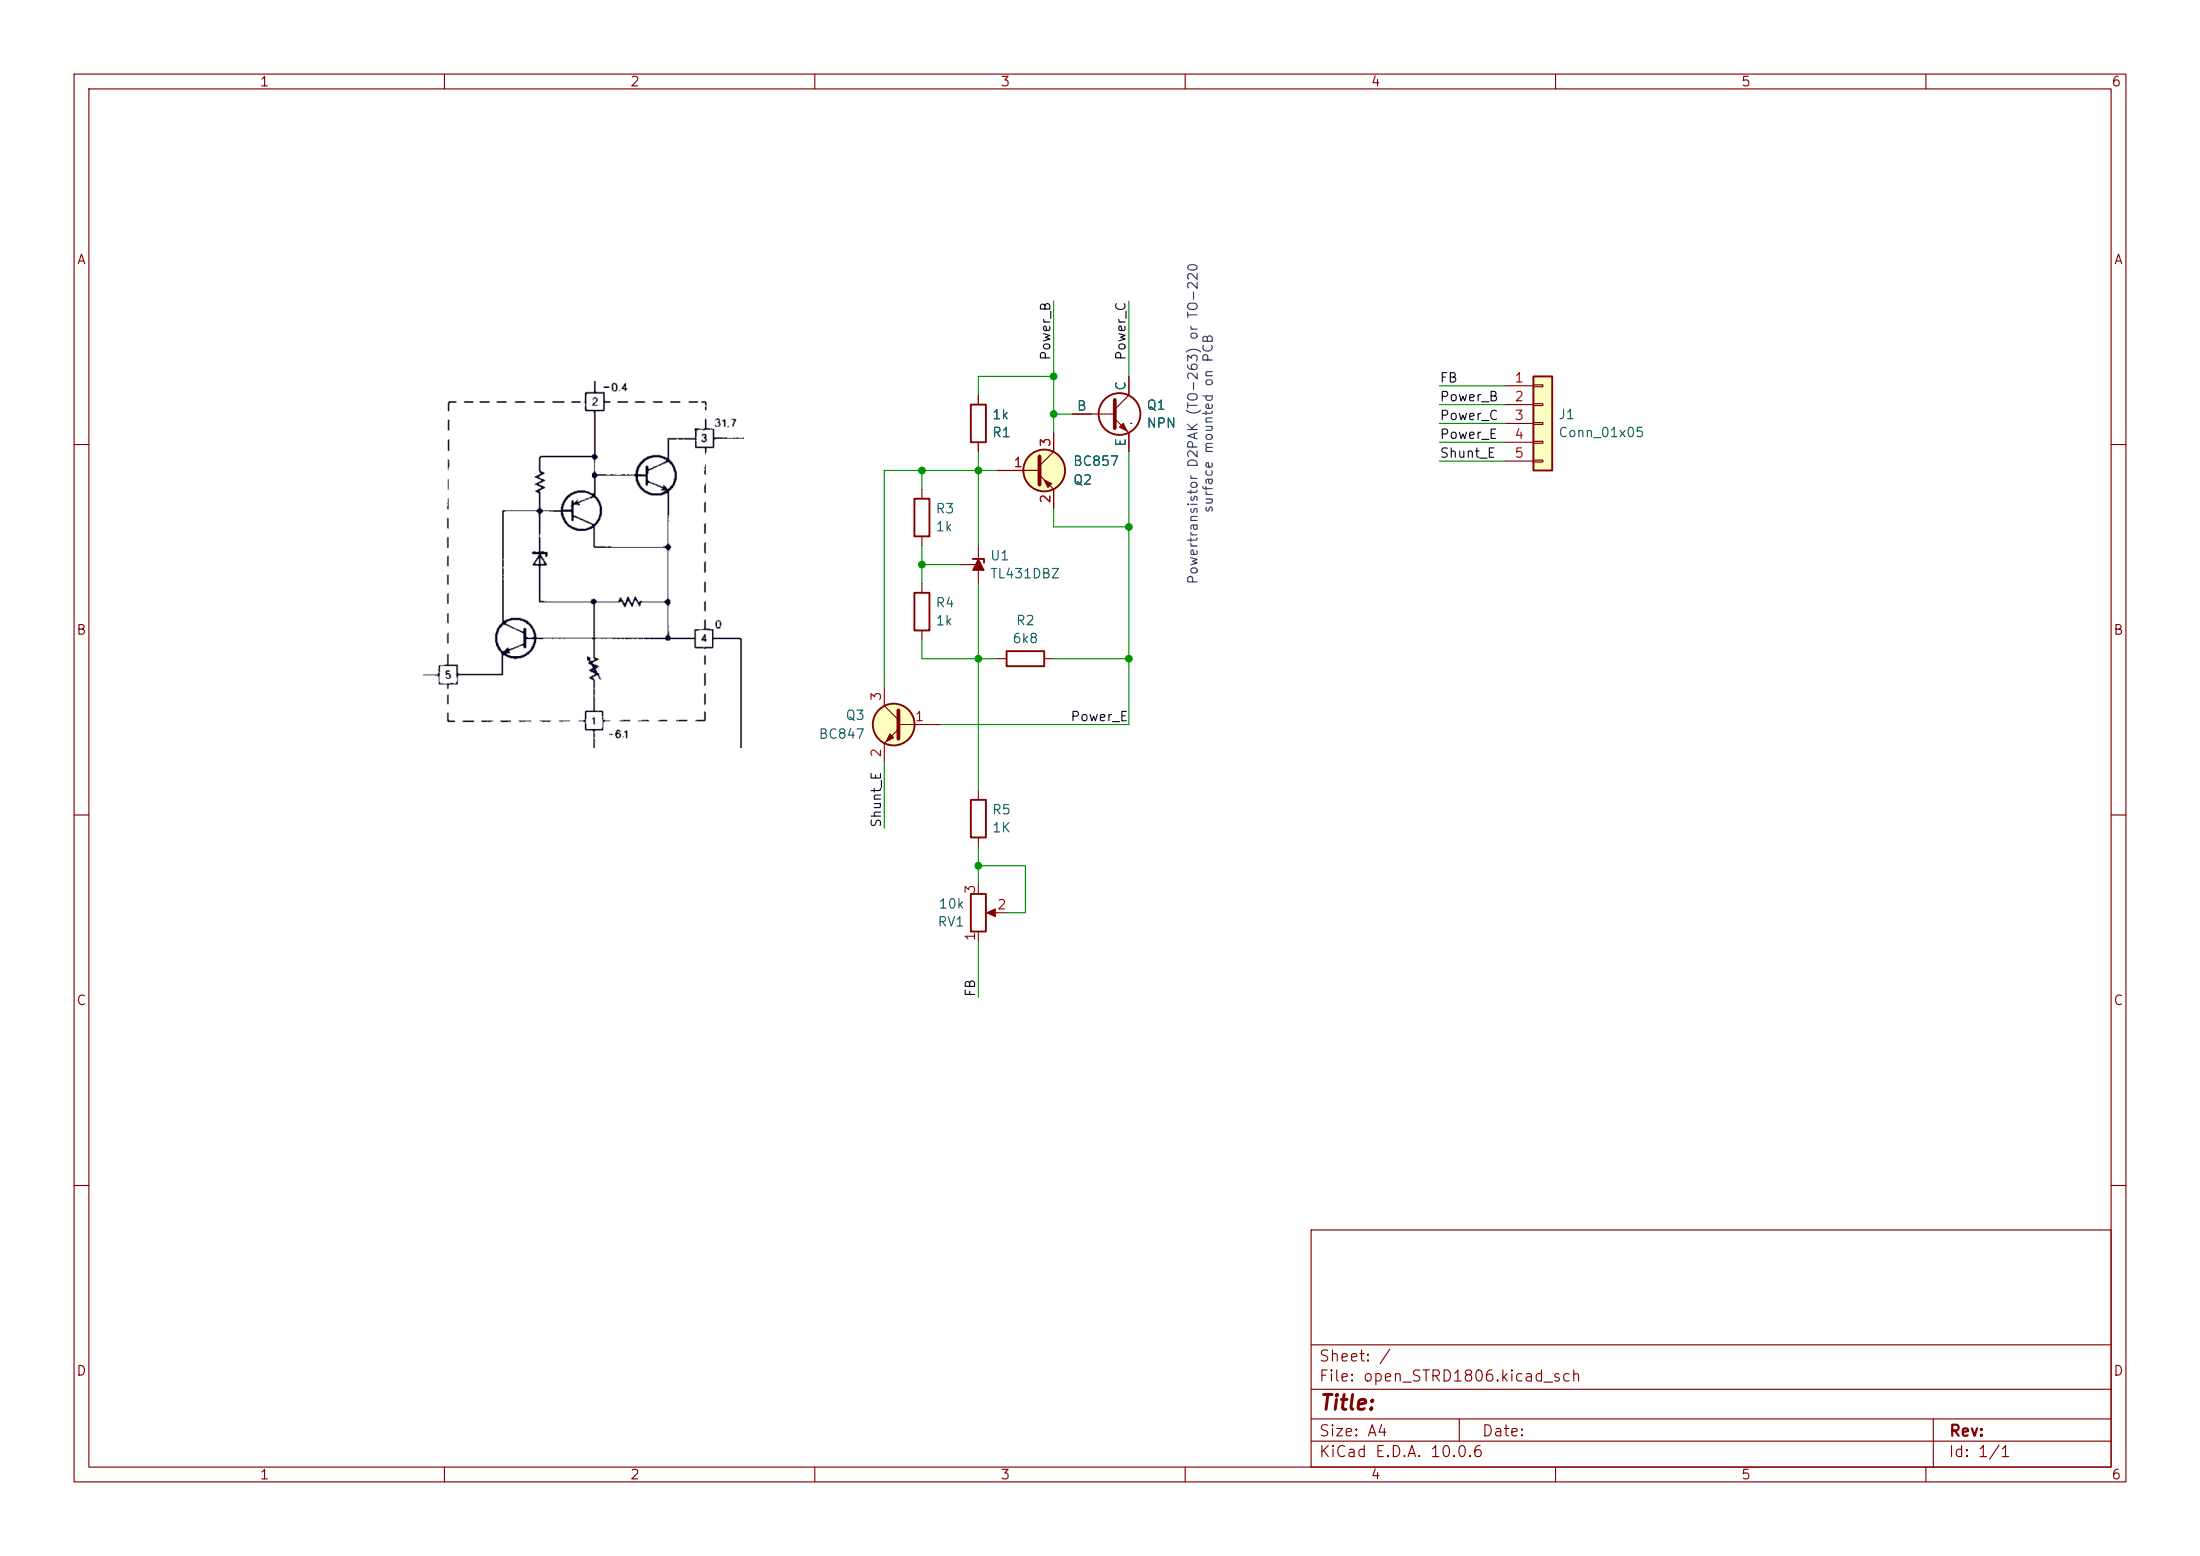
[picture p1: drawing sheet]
(kicad_sch
 (version 20260306)
 (generator "eeschema")
 (generator_version "10.0")
 (paper "A4")
 (lib_symbols
  (symbol "Connector_Generic:Conn_01x05"
   (pin_names
    (offset 1.016) (hide yes)) (exclude_from_sim no) (in_bom yes) (on_board yes)
   (in_pos_files yes)
   (duplicate_pin_numbers_are_jumpers no)
   (property "Reference" "J" (at 0 7.62 0) (show_name no) (do_not_autoplace no) (effects (font (size 1.27 1.27))))
   (property "Value" "Conn_01x05" (at 0 -7.62 0) (show_name no) (do_not_autoplace no) (effects (font (size 1.27 1.27))))
   (property "Footprint" "" (at 0 0 0) (show_name no) (do_not_autoplace no) (hide yes) (effects (font (size 1.27 1.27))))
   (property "Datasheet" "" (at 0 0 0) (show_name no) (do_not_autoplace no) (hide yes) (effects (font (size 1.27 1.27))))
   (property "Description" "Generic connector, single row, 01x05, script generated (kicad-library-utils/schlib/autogen/connector/)" (at 0 0 0) (show_name no) (do_not_autoplace no) (hide yes) (effects (font (size 1.27 1.27))))
   (symbol "Conn_01x05_1_1"
    (rectangle (start -1.27 6.35) (end 1.27 -6.35) (stroke (width 0.254) (type default)) (fill (type background)))
    (rectangle (start -1.27 5.207) (end 0 4.953) (stroke (width 0.1524) (type default)) (fill (type none)))
    (rectangle (start -1.27 2.667) (end 0 2.413) (stroke (width 0.1524) (type default)) (fill (type none)))
    (rectangle (start -1.27 0.127) (end 0 -0.127) (stroke (width 0.1524) (type default)) (fill (type none)))
    (rectangle (start -1.27 -2.413) (end 0 -2.667) (stroke (width 0.1524) (type default)) (fill (type none)))
    (rectangle (start -1.27 -4.953) (end 0 -5.207) (stroke (width 0.1524) (type default)) (fill (type none)))
    (pin passive line (at -5.08 5.08 0) (length 3.81) (name "Pin_1" (effects (font (size 1.27 1.27)))) (number "1" (effects (font (size 1.27 1.27)))))
    (pin passive line (at -5.08 2.54 0) (length 3.81) (name "Pin_2" (effects (font (size 1.27 1.27)))) (number "2" (effects (font (size 1.27 1.27)))))
    (pin passive line (at -5.08 0 0) (length 3.81) (name "Pin_3" (effects (font (size 1.27 1.27)))) (number "3" (effects (font (size 1.27 1.27)))))
    (pin passive line (at -5.08 -2.54 0) (length 3.81) (name "Pin_4" (effects (font (size 1.27 1.27)))) (number "4" (effects (font (size 1.27 1.27)))))
    (pin passive line (at -5.08 -5.08 0) (length 3.81) (name "Pin_5" (effects (font (size 1.27 1.27)))) (number "5" (effects (font (size 1.27 1.27))))))
   (embedded_fonts no))
  (symbol "Device:R"
   (pin_numbers (hide yes))
   (pin_names
    (offset 0)) (exclude_from_sim no) (in_bom yes) (on_board yes)
   (in_pos_files yes)
   (duplicate_pin_numbers_are_jumpers no)
   (property "Reference" "R" (at 2.032 0 90) (show_name no) (do_not_autoplace no) (effects (font (size 1.27 1.27))))
   (property "Value" "R" (at 0 0 90) (show_name no) (do_not_autoplace no) (effects (font (size 1.27 1.27))))
   (property "Footprint" "" (at -1.778 0 90) (show_name no) (do_not_autoplace no) (hide yes) (effects (font (size 1.27 1.27))))
   (property "Datasheet" "" (at 0 0 0) (show_name no) (do_not_autoplace no) (hide yes) (effects (font (size 1.27 1.27))))
   (property "Description" "Resistor" (at 0 0 0) (show_name no) (do_not_autoplace no) (hide yes) (effects (font (size 1.27 1.27))))
   (symbol "R_0_1"
    (rectangle (start -1.016 -2.54) (end 1.016 2.54) (stroke (width 0.254) (type default)) (fill (type none))))
   (symbol "R_1_1"
    (pin passive line (at 0 3.81 270) (length 1.27) (name "" (effects (font (size 1.27 1.27)))) (number "1" (effects (font (size 1.27 1.27)))))
    (pin passive line (at 0 -3.81 90) (length 1.27) (name "" (effects (font (size 1.27 1.27)))) (number "2" (effects (font (size 1.27 1.27))))))
   (embedded_fonts no))
  (symbol "Device:R_Potentiometer"
   (pin_names
    (offset 1.016) (hide yes)) (exclude_from_sim no) (in_bom yes) (on_board yes)
   (in_pos_files yes)
   (duplicate_pin_numbers_are_jumpers no)
   (property "Reference" "RV" (at -4.445 0 90) (show_name no) (do_not_autoplace no) (effects (font (size 1.27 1.27))))
   (property "Value" "R_Potentiometer" (at -2.54 0 90) (show_name no) (do_not_autoplace no) (effects (font (size 1.27 1.27))))
   (property "Footprint" "" (at 0 0 0) (show_name no) (do_not_autoplace no) (hide yes) (effects (font (size 1.27 1.27))))
   (property "Datasheet" "" (at 0 0 0) (show_name no) (do_not_autoplace no) (hide yes) (effects (font (size 1.27 1.27))))
   (property "Description" "Potentiometer" (at 0 0 0) (show_name no) (do_not_autoplace no) (hide yes) (effects (font (size 1.27 1.27))))
   (property "Sim.Device" "R" (at 0 0 0) (show_name no) (do_not_autoplace no) (hide yes) (effects (font (size 1.27 1.27))))
   (property "Sim.Type" "POT" (at 0 0 0) (show_name no) (do_not_autoplace no) (hide yes) (effects (font (size 1.27 1.27))))
   (property "Sim.Pins" "1=r0 2=wiper 3=r1" (at 0 0 0) (show_name no) (do_not_autoplace no) (hide yes) (effects (font (size 1.27 1.27))))
   (symbol "R_Potentiometer_0_1"
    (rectangle (start 1.016 2.54) (end -1.016 -2.54) (stroke (width 0.254) (type default)) (fill (type none)))
    (polyline (pts (xy 1.143 0) (xy 2.286 0.508) (xy 2.286 -0.508) (xy 1.143 0)) (stroke (width 0) (type default)) (fill (type outline)))
    (polyline (pts (xy 2.54 0) (xy 1.524 0)) (stroke (width 0) (type default)) (fill (type none))))
   (symbol "R_Potentiometer_1_1"
    (pin passive line (at 0 3.81 270) (length 1.27) (name "1" (effects (font (size 1.27 1.27)))) (number "1" (effects (font (size 1.27 1.27)))))
    (pin passive line (at 3.81 0 180) (length 1.27) (name "2" (effects (font (size 1.27 1.27)))) (number "2" (effects (font (size 1.27 1.27)))))
    (pin passive line (at 0 -3.81 90) (length 1.27) (name "3" (effects (font (size 1.27 1.27)))) (number "3" (effects (font (size 1.27 1.27))))))
   (embedded_fonts no))
  (symbol "NPN_1"
   (pin_numbers (hide yes))
   (pin_names
    (offset 0)) (exclude_from_sim no) (in_bom yes) (on_board yes)
   (in_pos_files yes)
   (duplicate_pin_numbers_are_jumpers no)
   (property "Reference" "Q1" (at 4.8514 1.2122 0) (show_name no) (do_not_autoplace no) (effects (font (size 1.27 1.27)) (justify left)))
   (property "Value" "NPN" (at 4.8514 -1.2121 0) (show_name no) (do_not_autoplace no) (effects (font (size 1.27 1.27)) (justify left)))
   (property "Footprint" "Package_TO_SOT_SMD_Custom:TO-263-3_+TO-220_Combo_TabPin2" (at 63.5 0 0) (show_name no) (do_not_autoplace no) (hide yes) (effects (font (size 1.27 1.27))))
   (property "Datasheet" "https://ngspice.sourceforge.io/docs/ngspice-html-manual/manual.xhtml#cha_BJTs" (at 63.5 0 0) (show_name no) (do_not_autoplace no) (hide yes) (effects (font (size 1.27 1.27))))
   (property "Description" "Bipolar transistor symbol for simulation only, substrate tied to the emitter" (at 0 0 0) (show_name no) (do_not_autoplace no) (hide yes) (effects (font (size 1.27 1.27))))
   (property "Sim.Device" "NPN" (at 0 0 0) (show_name no) (do_not_autoplace no) (hide yes) (effects (font (size 1.27 1.27))))
   (property "Sim.Type" "GUMMELPOON" (at 0 0 0) (show_name no) (do_not_autoplace no) (hide yes) (effects (font (size 1.27 1.27))))
   (property "Sim.Pins" "1=C 2=B 3=E" (at 0 0 0) (show_name no) (do_not_autoplace no) (hide yes) (effects (font (size 1.27 1.27))))
   (symbol "NPN_1_0_1"
    (polyline (pts (xy -2.54 0) (xy 0.635 0)) (stroke (width 0.1524) (type default)) (fill (type none)))
    (polyline (pts (xy 0.635 1.905) (xy 0.635 -1.905) (xy 0.635 -1.905)) (stroke (width 0.508) (type default)) (fill (type none)))
    (polyline (pts (xy 0.635 0.635) (xy 2.54 2.54)) (stroke (width 0) (type default)) (fill (type none)))
    (polyline (pts (xy 0.635 -0.635) (xy 2.54 -2.54) (xy 2.54 -2.54)) (stroke (width 0) (type default)) (fill (type none)))
    (circle (center 1.27 0) (radius 2.8194) (stroke (width 0.254) (type default)) (fill (type none)))
    (polyline (pts (xy 1.27 -1.778) (xy 1.778 -1.27) (xy 2.286 -2.286) (xy 1.27 -1.778) (xy 1.27 -1.778)) (stroke (width 0) (type default)) (fill (type outline)))
    (polyline (pts (xy 2.794 -1.27) (xy 2.794 -1.27)) (stroke (width 0.1524) (type default)) (fill (type none)))
    (polyline (pts (xy 2.794 -1.27) (xy 2.794 -1.27)) (stroke (width 0.1524) (type default)) (fill (type none))))
   (symbol "NPN_1_1_1"
    (pin input line (at -5.08 0 0) (length 2.54) (name "B" (effects (font (size 1.27 1.27)))) (number "1" (effects (font (size 1.27 1.27)))))
    (pin open_collector line (at 2.54 5.08 270) (length 2.54) (name "C" (effects (font (size 1.27 1.27)))) (number "2" (effects (font (size 1.27 1.27)))))
    (pin open_emitter line (at 2.54 -5.08 90) (length 2.54) (name "E" (effects (font (size 1.27 1.27)))) (number "3" (effects (font (size 1.27 1.27))))))
   (embedded_fonts no))
  (symbol "PCM_Transistor_BJT_AKL:BC847"
   (pin_names (hide yes)) (exclude_from_sim no) (in_bom yes) (on_board yes)
   (in_pos_files yes)
   (duplicate_pin_numbers_are_jumpers no)
   (property "Reference" "Q" (at 5.08 1.27 0) (show_name no) (do_not_autoplace no) (effects (font (size 1.27 1.27)) (justify left)))
   (property "Value" "BC847" (at 5.08 -1.27 0) (show_name no) (do_not_autoplace no) (effects (font (size 1.27 1.27)) (justify left)))
   (property "Footprint" "PCM_Package_TO_SOT_SMD_AKL:SOT-23" (at 5.08 2.54 0) (show_name no) (do_not_autoplace no) (hide yes) (effects (font (size 1.27 1.27))))
   (property "Datasheet" "https://assets.nexperia.com/documents/data-sheet/BC847_SER.pdf" (at 0 0 0) (show_name no) (do_not_autoplace no) (hide yes) (effects (font (size 1.27 1.27))))
   (property "Description" "NPN SOT-23 transistor, 45V, 100mA, 250mW, Complementary to BC857, Alternate KiCAD Library" (at 0 0 0) (show_name no) (do_not_autoplace no) (hide yes) (effects (font (size 1.27 1.27))))
   (symbol "BC847_0_1"
    (polyline (pts (xy 0.635 1.905) (xy 0.635 -1.905) (xy 0.635 -1.905)) (stroke (width 0.508) (type default)) (fill (type none)))
    (polyline (pts (xy 0.635 0.635) (xy 2.54 2.54)) (stroke (width 0) (type default)) (fill (type none)))
    (polyline (pts (xy 0.635 -0.635) (xy 2.54 -2.54) (xy 2.54 -2.54)) (stroke (width 0) (type default)) (fill (type none)))
    (circle (center 1.27 0) (radius 2.8194) (stroke (width 0.254) (type default)) (fill (type background)))
    (polyline (pts (xy 1.27 -1.778) (xy 1.778 -1.27) (xy 2.286 -2.286) (xy 1.27 -1.778) (xy 1.27 -1.778)) (stroke (width 0) (type default)) (fill (type outline))))
   (symbol "BC847_1_1"
    (pin input line (at -5.08 0 0) (length 5.715) (name "B" (effects (font (size 1.27 1.27)))) (number "1" (effects (font (size 1.27 1.27)))))
    (pin passive line (at 2.54 -5.08 90) (length 2.54) (name "E" (effects (font (size 1.27 1.27)))) (number "2" (effects (font (size 1.27 1.27)))))
    (pin passive line (at 2.54 5.08 270) (length 2.54) (name "C" (effects (font (size 1.27 1.27)))) (number "3" (effects (font (size 1.27 1.27))))))
   (embedded_fonts no))
  (symbol "PCM_Transistor_BJT_AKL:BC857"
   (pin_names (hide yes)) (exclude_from_sim no) (in_bom yes) (on_board yes)
   (in_pos_files yes)
   (duplicate_pin_numbers_are_jumpers no)
   (property "Reference" "Q" (at 5.08 1.27 0) (show_name no) (do_not_autoplace no) (effects (font (size 1.27 1.27)) (justify left)))
   (property "Value" "BC857" (at 5.08 -1.27 0) (show_name no) (do_not_autoplace no) (effects (font (size 1.27 1.27)) (justify left)))
   (property "Footprint" "PCM_Package_TO_SOT_SMD_AKL:SOT-23" (at 5.08 -2.54 0) (show_name no) (do_not_autoplace no) (hide yes) (effects (font (size 1.27 1.27))))
   (property "Datasheet" "https://www.tme.eu/Document/c382caaa0cc481743f0c0197b727e2d1/BC856A.pdf" (at 0 0 0) (show_name no) (do_not_autoplace no) (hide yes) (effects (font (size 1.27 1.27))))
   (property "Description" "PNP SOT-23 transistor, 45V, 100mA, 250mW, Complementary to BC847, Alternate KiCAD Library" (at 0 0 0) (show_name no) (do_not_autoplace no) (hide yes) (effects (font (size 1.27 1.27))))
   (symbol "BC857_0_1"
    (polyline (pts (xy 0.635 0.635) (xy 2.54 2.54) (xy 2.54 2.54)) (stroke (width 0) (type default)) (fill (type none)))
    (polyline (pts (xy 0.635 -0.635) (xy 2.54 -2.54)) (stroke (width 0) (type default)) (fill (type none)))
    (polyline (pts (xy 0.635 -1.905) (xy 0.635 1.905) (xy 0.635 1.905)) (stroke (width 0.508) (type default)) (fill (type none)))
    (circle (center 1.27 0) (radius 2.8194) (stroke (width 0.254) (type default)) (fill (type background)))
    (polyline (pts (xy 2.286 1.778) (xy 1.778 2.286) (xy 1.27 1.27) (xy 2.286 1.778) (xy 2.286 1.778)) (stroke (width 0) (type default)) (fill (type outline))))
   (symbol "BC857_1_1"
    (pin input line (at -5.08 0 0) (length 5.715) (name "B" (effects (font (size 1.27 1.27)))) (number "1" (effects (font (size 1.27 1.27)))))
    (pin passive line (at 2.54 5.08 270) (length 2.54) (name "E" (effects (font (size 1.27 1.27)))) (number "2" (effects (font (size 1.27 1.27)))))
    (pin passive line (at 2.54 -5.08 90) (length 2.54) (name "C" (effects (font (size 1.27 1.27)))) (number "3" (effects (font (size 1.27 1.27))))))
   (embedded_fonts no))
  (symbol "Reference_Voltage:TL431DBZ"
   (pin_numbers (hide yes))
   (pin_names (hide yes)) (exclude_from_sim no) (in_bom yes) (on_board yes)
   (in_pos_files yes)
   (duplicate_pin_numbers_are_jumpers no)
   (property "Reference" "U" (at -2.54 2.54 0) (show_name no) (do_not_autoplace no) (effects (font (size 1.27 1.27))))
   (property "Value" "TL431DBZ" (at 0 -2.54 0) (show_name no) (do_not_autoplace no) (effects (font (size 1.27 1.27))))
   (property "Footprint" "Package_TO_SOT_SMD:SOT-23" (at 0 -4.826 0) (show_name no) (do_not_autoplace no) (hide yes) (effects (font (size 1.27 1.27)
    (italic yes))))
   (property "Datasheet" "http://www.ti.com/lit/ds/symlink/tl431.pdf" (at 1.778 -9.144 0) (show_name no) (do_not_autoplace no) (hide yes) (effects (font (size 1.27 1.27)
    (italic yes))))
   (property "Description" "Shunt Regulator, SOT-23" (at 0 -7.112 0) (show_name no) (do_not_autoplace no) (hide yes) (effects (font (size 1.27 1.27))))
   (symbol "TL431DBZ_0_1"
    (polyline (pts (xy -1.27 0) (xy 0 0) (xy 1.27 0)) (stroke (width 0) (type default)) (fill (type none)))
    (polyline (pts (xy -0.762 -0.762) (xy -0.762 0.762) (xy 0.762 0) (xy -0.762 -0.762)) (stroke (width 0) (type default)) (fill (type outline)))
    (polyline (pts (xy 0.254 -0.762) (xy 0.762 -0.762) (xy 0.762 0.762) (xy 0.762 0.762)) (stroke (width 0.254) (type default)) (fill (type none))))
   (symbol "TL431DBZ_1_1"
    (polyline (pts (xy 0 1.27) (xy 0 0)) (stroke (width 0) (type default)) (fill (type none)))
    (pin passive line (at 2.54 0 180) (length 1.27) (name "K" (effects (font (size 1.27 1.27)))) (number "1" (effects (font (size 1.27 1.27)))))
    (pin passive line (at 0 2.54 270) (length 1.27) (name "REF" (effects (font (size 1.27 1.27)))) (number "2" (effects (font (size 1.27 1.27)))))
    (pin passive line (at -2.54 0 0) (length 1.27) (name "A" (effects (font (size 1.27 1.27)))) (number "3" (effects (font (size 1.27 1.27))))))
   (embedded_fonts no)))
 (text "Powertransistor D2PAK (TO-263) or TO-220\nsurface mounted on PCB"
  (exclude_from_sim no)
  (at 162.052 57.404 90)
  (effects (font (size 1.27 1.27))))
 (junction
  (at 152.4 71.12)
  (diameter 0)
  (color 0 0 0 0))
 (junction
  (at 142.24 55.88)
  (diameter 0)
  (color 0 0 0 0))
 (junction
  (at 152.4 88.9)
  (diameter 0)
  (color 0 0 0 0))
 (junction
  (at 132.08 63.5)
  (diameter 0)
  (color 0 0 0 0))
 (junction
  (at 132.08 88.9)
  (diameter 0)
  (color 0 0 0 0))
 (junction
  (at 124.46 76.2)
  (diameter 0)
  (color 0 0 0 0))
 (junction
  (at 132.08 116.84)
  (diameter 0)
  (color 0 0 0 0))
 (junction
  (at 124.46 63.5)
  (diameter 0)
  (color 0 0 0 0))
 (junction
  (at 142.24 50.8)
  (diameter 0)
  (color 0 0 0 0))
 (wire
  (pts (xy 194.31 59.69) (xy 203.2 59.69))
  (stroke (width 0) (type default)))
 (wire
  (pts (xy 194.31 62.23) (xy 203.2 62.23))
  (stroke (width 0) (type default)))
 (wire
  (pts (xy 142.24 55.88) (xy 144.78 55.88))
  (stroke (width 0) (type default)))
 (wire
  (pts (xy 194.31 52.07) (xy 203.2 52.07))
  (stroke (width 0) (type default)))
 (wire
  (pts (xy 152.4 88.9) (xy 152.4 71.12))
  (stroke (width 0) (type default)))
 (wire
  (pts (xy 124.46 76.2) (xy 124.46 78.74))
  (stroke (width 0) (type default)))
 (wire
  (pts (xy 124.46 73.66) (xy 124.46 76.2))
  (stroke (width 0) (type default)))
 (wire
  (pts (xy 119.38 63.5) (xy 124.46 63.5))
  (stroke (width 0) (type default)))
 (wire
  (pts (xy 132.08 73.66) (xy 132.08 63.5))
  (stroke (width 0) (type default)))
 (wire
  (pts (xy 124.46 76.2) (xy 129.54 76.2))
  (stroke (width 0) (type default)))
 (wire
  (pts (xy 132.08 116.84) (xy 132.08 119.38))
  (stroke (width 0) (type default)))
 (wire
  (pts (xy 127 97.79) (xy 152.4 97.79))
  (stroke (width 0) (type default)))
 (wire
  (pts (xy 152.4 97.79) (xy 152.4 88.9))
  (stroke (width 0) (type default)))
 (wire
  (pts (xy 142.24 58.42) (xy 142.24 55.88))
  (stroke (width 0) (type default)))
 (wire
  (pts (xy 142.24 68.58) (xy 142.24 71.12))
  (stroke (width 0) (type default)))
 (wire
  (pts (xy 194.31 57.15) (xy 203.2 57.15))
  (stroke (width 0) (type default)))
 (wire
  (pts (xy 142.24 50.8) (xy 142.24 55.88))
  (stroke (width 0) (type default)))
 (wire
  (pts (xy 138.43 123.19) (xy 138.43 116.84))
  (stroke (width 0) (type default)))
 (wire
  (pts (xy 132.08 88.9) (xy 134.62 88.9))
  (stroke (width 0) (type default)))
 (wire
  (pts (xy 134.62 63.5) (xy 132.08 63.5))
  (stroke (width 0) (type default)))
 (wire
  (pts (xy 132.08 63.5) (xy 124.46 63.5))
  (stroke (width 0) (type default)))
 (wire
  (pts (xy 138.43 116.84) (xy 132.08 116.84))
  (stroke (width 0) (type default)))
 (wire
  (pts (xy 132.08 88.9) (xy 132.08 106.68))
  (stroke (width 0) (type default)))
 (wire
  (pts (xy 132.08 53.34) (xy 132.08 50.8))
  (stroke (width 0) (type default)))
 (wire
  (pts (xy 194.31 54.61) (xy 203.2 54.61))
  (stroke (width 0) (type default)))
 (wire
  (pts (xy 124.46 63.5) (xy 124.46 66.04))
  (stroke (width 0) (type default)))
 (wire
  (pts (xy 152.4 71.12) (xy 152.4 60.96))
  (stroke (width 0) (type default)))
 (wire
  (pts (xy 119.38 92.71) (xy 119.38 63.5))
  (stroke (width 0) (type default)))
 (wire
  (pts (xy 132.08 88.9) (xy 124.46 88.9))
  (stroke (width 0) (type default)))
 (wire
  (pts (xy 142.24 40.64) (xy 142.24 50.8))
  (stroke (width 0) (type default)))
 (wire
  (pts (xy 132.08 127) (xy 132.08 134.62))
  (stroke (width 0) (type default)))
 (wire
  (pts (xy 132.08 114.3) (xy 132.08 116.84))
  (stroke (width 0) (type default)))
 (wire
  (pts (xy 132.08 63.5) (xy 132.08 60.96))
  (stroke (width 0) (type default)))
 (wire
  (pts (xy 119.38 102.87) (xy 119.38 111.76))
  (stroke (width 0) (type default)))
 (wire
  (pts (xy 142.24 71.12) (xy 152.4 71.12))
  (stroke (width 0) (type default)))
 (wire
  (pts (xy 132.08 78.74) (xy 132.08 88.9))
  (stroke (width 0) (type default)))
 (wire
  (pts (xy 132.08 50.8) (xy 142.24 50.8))
  (stroke (width 0) (type default)))
 (wire
  (pts (xy 124.46 86.36) (xy 124.46 88.9))
  (stroke (width 0) (type default)))
 (wire
  (pts (xy 152.4 40.64) (xy 152.4 50.8))
  (stroke (width 0) (type default)))
 (wire
  (pts (xy 135.89 123.19) (xy 138.43 123.19))
  (stroke (width 0) (type default)))
 (wire
  (pts (xy 142.24 88.9) (xy 152.4 88.9))
  (stroke (width 0) (type default)))
 (image
  (at 78.74 76.2)
  (data))
 (label "Power_E"
  (at 152.4 97.79 180)
  (effects (font (size 1.27 1.27)) (justify right bottom)))
 (label "Power_B"
  (at 142.24 40.64 270)
  (effects (font (size 1.27 1.27)) (justify right bottom)))
 (label "Power_E"
  (at 194.31 59.69 0)
  (effects (font (size 1.27 1.27)) (justify left bottom)))
 (label "Power_C"
  (at 194.31 57.15 0)
  (effects (font (size 1.27 1.27)) (justify left bottom)))
 (label "Shunt_E"
  (at 194.31 62.23 0)
  (effects (font (size 1.27 1.27)) (justify left bottom)))
 (label "Power_C"
  (at 152.4 40.64 270)
  (effects (font (size 1.27 1.27)) (justify right bottom)))
 (label "FB"
  (at 194.31 52.07 0)
  (effects (font (size 1.27 1.27)) (justify left bottom)))
 (label "Power_B"
  (at 194.31 54.61 0)
  (effects (font (size 1.27 1.27)) (justify left bottom)))
 (label "Shunt_E"
  (at 119.38 111.76 90)
  (effects (font (size 1.27 1.27)) (justify left bottom)))
 (label "FB"
  (at 132.08 134.62 90)
  (effects (font (size 1.27 1.27)) (justify left bottom)))
 (symbol
  (lib_id "PCM_Transistor_BJT_AKL:BC847")
  (at 121.92 97.79 0)
  (mirror y)
  (unit 1)
  (body_style 1)
  (exclude_from_sim no)
  (in_bom yes)
  (on_board yes)
  (in_pos_files yes)
  (dnp no)
  (property "Reference" "Q3" (at 116.84 96.52 0) (show_name no) (do_not_autoplace no) (effects (font (size 1.27 1.27)) (justify left)))
  (property "Value" "BC847" (at 116.84 99.06 0) (show_name no) (do_not_autoplace no) (effects (font (size 1.27 1.27)) (justify left)))
  (property "Footprint" "PCM_Package_TO_SOT_SMD_AKL:SOT-23" (at 116.84 95.25 0) (hide yes) (show_name no) (do_not_autoplace no) (effects (font (size 1.27 1.27))))
  (property "Datasheet" "https://assets.nexperia.com/documents/data-sheet/BC847_SER.pdf" (at 121.92 97.79 0) (hide yes) (show_name no) (do_not_autoplace no) (effects (font (size 1.27 1.27))))
  (property "Description" "NPN SOT-23 transistor, 45V, 100mA, 250mW, Complementary to BC857, Alternate KiCAD Library" (at 121.92 97.79 0) (hide yes) (show_name no) (do_not_autoplace no) (effects (font (size 1.27 1.27))))
  (property "Sim.Device" "NPN" (at 121.92 97.79 0) (hide yes) (show_name no) (do_not_autoplace no) (effects (font (size 1.27 1.27))))
  (property "Sim.Type" "GUMMELPOON" (at 121.92 97.79 0) (hide yes) (show_name no) (do_not_autoplace no) (effects (font (size 1.27 1.27))))
  (property "Sim.Pins" "1=C 2=B 3=E" (at 121.92 97.79 0) (hide yes) (show_name no) (do_not_autoplace no) (effects (font (size 1.27 1.27))))
  (pin "2")
  (pin "1")
  (pin "3"))
 (symbol
  (lib_name "NPN_1")
  (lib_id "Simulation_SPICE:NPN")
  (at 149.86 55.88 0)
  (unit 1)
  (body_style 1)
  (exclude_from_sim no)
  (in_bom yes)
  (on_board yes)
  (in_pos_files yes)
  (dnp no)
  (fields_autoplaced yes)
  (property "Reference" "Q1" (at 154.7114 54.6678 0) (show_name no) (do_not_autoplace no) (effects (font (size 1.27 1.27)) (justify left)))
  (property "Value" "NPN" (at 154.7114 57.0921 0) (show_name no) (do_not_autoplace no) (effects (font (size 1.27 1.27)) (justify left)))
  (property "Footprint" "Package_TO_SOT_SMD_Custom:TO-263-3_+TO-220_Combo_TabPin2" (at 213.36 55.88 0) (hide yes) (show_name no) (do_not_autoplace no) (effects (font (size 1.27 1.27))))
  (property "Datasheet" "https://ngspice.sourceforge.io/docs/ngspice-html-manual/manual.xhtml#cha_BJTs" (at 213.36 55.88 0) (hide yes) (show_name no) (do_not_autoplace no) (effects (font (size 1.27 1.27))))
  (property "Description" "Bipolar transistor symbol for simulation only, substrate tied to the emitter" (at 149.86 55.88 0) (hide yes) (show_name no) (do_not_autoplace no) (effects (font (size 1.27 1.27))))
  (property "Sim.Device" "NPN" (at 149.86 55.88 0) (hide yes) (show_name no) (do_not_autoplace no) (effects (font (size 1.27 1.27))))
  (property "Sim.Type" "GUMMELPOON" (at 149.86 55.88 0) (hide yes) (show_name no) (do_not_autoplace no) (effects (font (size 1.27 1.27))))
  (property "Sim.Pins" "1=C 2=B 3=E" (at 149.86 55.88 0) (hide yes) (show_name no) (do_not_autoplace no) (effects (font (size 1.27 1.27))))
  (pin "2")
  (pin "3")
  (pin "1"))
 (symbol
  (lib_id "Device:R")
  (at 138.43 88.9 90)
  (unit 1)
  (body_style 1)
  (exclude_from_sim no)
  (in_bom yes)
  (on_board yes)
  (in_pos_files yes)
  (dnp no)
  (fields_autoplaced yes)
  (property "Reference" "R2" (at 138.43 83.7395 90) (show_name no) (do_not_autoplace no) (effects (font (size 1.27 1.27))))
  (property "Value" "6k8" (at 138.43 86.1638 90) (show_name no) (do_not_autoplace no) (effects (font (size 1.27 1.27))))
  (property "Footprint" "Resistor_SMD:R_1206_3216Metric_Pad1.30x1.75mm_HandSolder" (at 138.43 90.678 90) (hide yes) (show_name no) (do_not_autoplace no) (effects (font (size 1.27 1.27))))
  (property "Datasheet" "" (at 138.43 88.9 0) (hide yes) (show_name no) (do_not_autoplace no) (effects (font (size 1.27 1.27))))
  (property "Description" "Resistor" (at 138.43 88.9 0) (hide yes) (show_name no) (do_not_autoplace no) (effects (font (size 1.27 1.27))))
  (pin "2")
  (pin "1"))
 (symbol
  (lib_id "Reference_Voltage:TL431DBZ")
  (at 132.08 76.2 90)
  (unit 1)
  (body_style 1)
  (exclude_from_sim no)
  (in_bom yes)
  (on_board yes)
  (in_pos_files yes)
  (dnp no)
  (fields_autoplaced yes)
  (property "Reference" "U1" (at 133.604 74.9878 90) (show_name no) (do_not_autoplace no) (effects (font (size 1.27 1.27)) (justify right)))
  (property "Value" "TL431DBZ" (at 133.604 77.4121 90) (show_name no) (do_not_autoplace no) (effects (font (size 1.27 1.27)) (justify right)))
  (property "Footprint" "Package_TO_SOT_SMD:SOT-23" (at 136.906 76.2 0) (hide yes) (show_name no) (do_not_autoplace no) (effects (font (size 1.27 1.27)
    (italic yes))))
  (property "Datasheet" "http://www.ti.com/lit/ds/symlink/tl431.pdf" (at 141.224 74.422 0) (hide yes) (show_name no) (do_not_autoplace no) (effects (font (size 1.27 1.27)
    (italic yes))))
  (property "Description" "Shunt Regulator, SOT-23" (at 139.192 76.2 0) (hide yes) (show_name no) (do_not_autoplace no) (effects (font (size 1.27 1.27))))
  (pin "1")
  (pin "2")
  (pin "3"))
 (symbol
  (lib_id "Device:R")
  (at 124.46 82.55 0)
  (unit 1)
  (body_style 1)
  (exclude_from_sim no)
  (in_bom yes)
  (on_board yes)
  (in_pos_files yes)
  (dnp no)
  (fields_autoplaced yes)
  (property "Reference" "R4" (at 126.238 81.3378 0) (show_name no) (do_not_autoplace no) (effects (font (size 1.27 1.27)) (justify left)))
  (property "Value" "1k" (at 126.238 83.7621 0) (show_name no) (do_not_autoplace no) (effects (font (size 1.27 1.27)) (justify left)))
  (property "Footprint" "Resistor_SMD:R_1206_3216Metric_Pad1.30x1.75mm_HandSolder" (at 122.682 82.55 90) (hide yes) (show_name no) (do_not_autoplace no) (effects (font (size 1.27 1.27))))
  (property "Datasheet" "" (at 124.46 82.55 0) (hide yes) (show_name no) (do_not_autoplace no) (effects (font (size 1.27 1.27))))
  (property "Description" "Resistor" (at 124.46 82.55 0) (hide yes) (show_name no) (do_not_autoplace no) (effects (font (size 1.27 1.27))))
  (pin "2")
  (pin "1"))
 (symbol
  (lib_id "Device:R")
  (at 132.08 57.15 0)
  (mirror x)
  (unit 1)
  (body_style 1)
  (exclude_from_sim no)
  (in_bom yes)
  (on_board yes)
  (in_pos_files yes)
  (dnp no)
  (property "Reference" "R1" (at 133.858 58.3622 0) (show_name no) (do_not_autoplace no) (effects (font (size 1.27 1.27)) (justify left)))
  (property "Value" "1k" (at 133.858 55.9379 0) (show_name no) (do_not_autoplace no) (effects (font (size 1.27 1.27)) (justify left)))
  (property "Footprint" "Resistor_SMD:R_1206_3216Metric_Pad1.30x1.75mm_HandSolder" (at 130.302 57.15 90) (hide yes) (show_name no) (do_not_autoplace no) (effects (font (size 1.27 1.27))))
  (property "Datasheet" "" (at 132.08 57.15 0) (hide yes) (show_name no) (do_not_autoplace no) (effects (font (size 1.27 1.27))))
  (property "Description" "Resistor" (at 132.08 57.15 0) (hide yes) (show_name no) (do_not_autoplace no) (effects (font (size 1.27 1.27))))
  (pin "2")
  (pin "1"))
 (symbol
  (lib_id "PCM_Transistor_BJT_AKL:BC857")
  (at 139.7 63.5 0)
  (mirror x)
  (unit 1)
  (body_style 1)
  (exclude_from_sim no)
  (in_bom yes)
  (on_board yes)
  (in_pos_files yes)
  (dnp no)
  (property "Reference" "Q2" (at 144.78 64.77 0) (show_name no) (do_not_autoplace no) (effects (font (size 1.27 1.27)) (justify left)))
  (property "Value" "BC857" (at 144.78 62.23 0) (show_name no) (do_not_autoplace no) (effects (font (size 1.27 1.27)) (justify left)))
  (property "Footprint" "PCM_Package_TO_SOT_SMD_AKL:SOT-23" (at 144.78 60.96 0) (hide yes) (show_name no) (do_not_autoplace no) (effects (font (size 1.27 1.27))))
  (property "Datasheet" "https://www.tme.eu/Document/c382caaa0cc481743f0c0197b727e2d1/BC856A.pdf" (at 139.7 63.5 0) (hide yes) (show_name no) (do_not_autoplace no) (effects (font (size 1.27 1.27))))
  (property "Description" "PNP SOT-23 transistor, 45V, 100mA, 250mW, Complementary to BC847, Alternate KiCAD Library" (at 139.7 63.5 0) (hide yes) (show_name no) (do_not_autoplace no) (effects (font (size 1.27 1.27))))
  (property "Sim.Device" "PNP" (at 139.7 63.5 0) (hide yes) (show_name no) (do_not_autoplace no) (effects (font (size 1.27 1.27))))
  (property "Sim.Type" "GUMMELPOON" (at 139.7 63.5 0) (hide yes) (show_name no) (do_not_autoplace no) (effects (font (size 1.27 1.27))))
  (property "Sim.Pins" "1=C 2=B 3=E" (at 139.7 63.5 0) (hide yes) (show_name no) (do_not_autoplace no) (effects (font (size 1.27 1.27))))
  (pin "3")
  (pin "2")
  (pin "1"))
 (symbol
  (lib_id "Device:R")
  (at 132.08 110.49 0)
  (unit 1)
  (body_style 1)
  (exclude_from_sim no)
  (in_bom yes)
  (on_board yes)
  (in_pos_files yes)
  (dnp no)
  (fields_autoplaced yes)
  (property "Reference" "R5" (at 133.858 109.2778 0) (show_name no) (do_not_autoplace no) (effects (font (size 1.27 1.27)) (justify left)))
  (property "Value" "1K" (at 133.858 111.7021 0) (show_name no) (do_not_autoplace no) (effects (font (size 1.27 1.27)) (justify left)))
  (property "Footprint" "Resistor_SMD:R_1206_3216Metric_Pad1.30x1.75mm_HandSolder" (at 130.302 110.49 90) (hide yes) (show_name no) (do_not_autoplace no) (effects (font (size 1.27 1.27))))
  (property "Datasheet" "" (at 132.08 110.49 0) (hide yes) (show_name no) (do_not_autoplace no) (effects (font (size 1.27 1.27))))
  (property "Description" "Resistor" (at 132.08 110.49 0) (hide yes) (show_name no) (do_not_autoplace no) (effects (font (size 1.27 1.27))))
  (pin "2")
  (pin "1"))
 (symbol
  (lib_id "Connector_Generic:Conn_01x05")
  (at 208.28 57.15 0)
  (unit 1)
  (body_style 1)
  (exclude_from_sim no)
  (in_bom yes)
  (on_board yes)
  (in_pos_files yes)
  (dnp no)
  (fields_autoplaced yes)
  (property "Reference" "J1" (at 210.312 55.9378 0) (show_name no) (do_not_autoplace no) (effects (font (size 1.27 1.27)) (justify left)))
  (property "Value" "Conn_01x05" (at 210.312 58.3621 0) (show_name no) (do_not_autoplace no) (effects (font (size 1.27 1.27)) (justify left)))
  (property "Footprint" "Connector_PinHeader_2.54mm:PinHeader_1x05_P2.54mm_Vertical_SMD_Pin1Left" (at 208.28 57.15 0) (hide yes) (show_name no) (do_not_autoplace no) (effects (font (size 1.27 1.27))))
  (property "Datasheet" "" (at 208.28 57.15 0) (hide yes) (show_name no) (do_not_autoplace no) (effects (font (size 1.27 1.27))))
  (property "Description" "Generic connector, single row, 01x05, script generated (kicad-library-utils/schlib/autogen/connector/)" (at 208.28 57.15 0) (hide yes) (show_name no) (do_not_autoplace no) (effects (font (size 1.27 1.27))))
  (pin "1")
  (pin "4")
  (pin "5")
  (pin "3")
  (pin "2"))
 (symbol
  (lib_id "Device:R")
  (at 124.46 69.85 0)
  (unit 1)
  (body_style 1)
  (exclude_from_sim no)
  (in_bom yes)
  (on_board yes)
  (in_pos_files yes)
  (dnp no)
  (fields_autoplaced yes)
  (property "Reference" "R3" (at 126.238 68.6378 0) (show_name no) (do_not_autoplace no) (effects (font (size 1.27 1.27)) (justify left)))
  (property "Value" "1k" (at 126.238 71.0621 0) (show_name no) (do_not_autoplace no) (effects (font (size 1.27 1.27)) (justify left)))
  (property "Footprint" "Resistor_SMD:R_1206_3216Metric_Pad1.30x1.75mm_HandSolder" (at 122.682 69.85 90) (hide yes) (show_name no) (do_not_autoplace no) (effects (font (size 1.27 1.27))))
  (property "Datasheet" "" (at 124.46 69.85 0) (hide yes) (show_name no) (do_not_autoplace no) (effects (font (size 1.27 1.27))))
  (property "Description" "Resistor" (at 124.46 69.85 0) (hide yes) (show_name no) (do_not_autoplace no) (effects (font (size 1.27 1.27))))
  (pin "2")
  (pin "1"))
 (symbol
  (lib_id "Device:R_Potentiometer")
  (at 132.08 123.19 0)
  (mirror x)
  (unit 1)
  (body_style 1)
  (exclude_from_sim no)
  (in_bom yes)
  (on_board yes)
  (in_pos_files yes)
  (dnp no)
  (property "Reference" "RV1" (at 130.302 124.4022 0) (show_name no) (do_not_autoplace no) (effects (font (size 1.27 1.27)) (justify right)))
  (property "Value" "10k" (at 130.302 121.9779 0) (show_name no) (do_not_autoplace no) (effects (font (size 1.27 1.27)) (justify right)))
  (property "Footprint" "Potentiometer_SMD:Potentiometer_Bourns_3224G_Horizontal" (at 132.08 123.19 0) (hide yes) (show_name no) (do_not_autoplace no) (effects (font (size 1.27 1.27))))
  (property "Datasheet" "" (at 132.08 123.19 0) (hide yes) (show_name no) (do_not_autoplace no) (effects (font (size 1.27 1.27))))
  (property "Description" "Potentiometer" (at 132.08 123.19 0) (hide yes) (show_name no) (do_not_autoplace no) (effects (font (size 1.27 1.27))))
  (property "Sim.Device" "R" (at 132.08 123.19 0) (hide yes) (show_name no) (do_not_autoplace no) (effects (font (size 1.27 1.27))))
  (property "Sim.Type" "POT" (at 132.08 123.19 0) (hide yes) (show_name no) (do_not_autoplace no) (effects (font (size 1.27 1.27))))
  (property "Sim.Pins" "1=r0 2=wiper 3=r1" (at 132.08 123.19 0) (hide yes) (show_name no) (do_not_autoplace no) (effects (font (size 1.27 1.27))))
  (pin "1")
  (pin "2")
  (pin "3"))
 (sheet_instances
  (path ""
   (page "1")))
 (embedded_fonts no))
